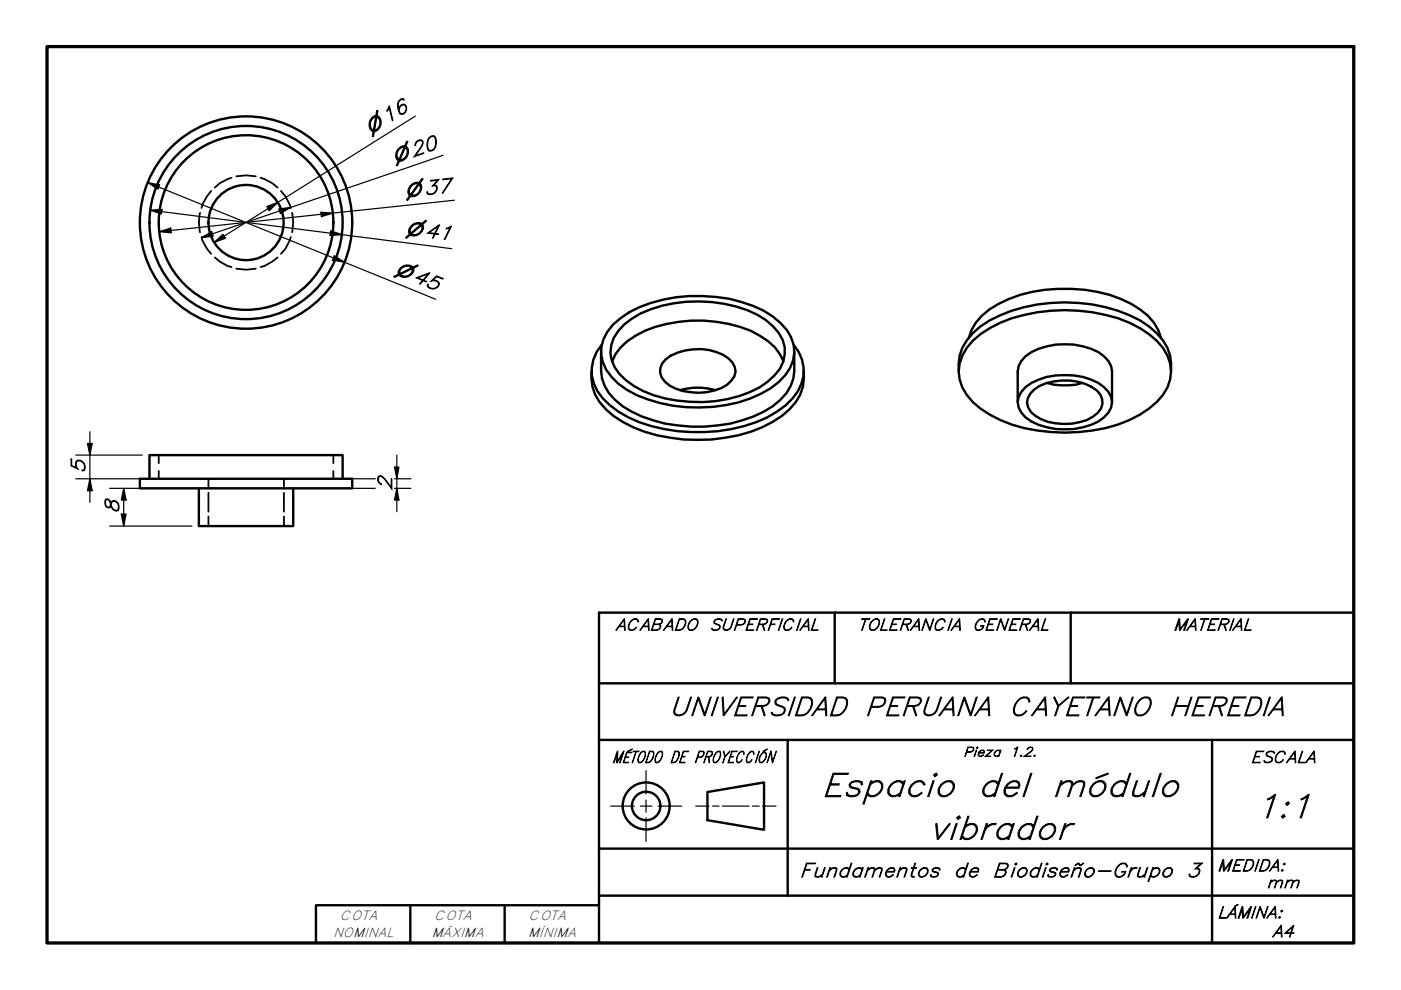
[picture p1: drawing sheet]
<svg xmlns="http://www.w3.org/2000/svg" width="297mm" height="210mm" viewBox="0 0 297 210" stroke-linecap="round" stroke-linejoin="round" font-family="sans-serif">
<!-- layer: Oculto (ISO) -->
<g fill="none" stroke="#000" stroke-width=".38">
<path d="M49.1 37.7l-2.5 1.1-1.1 1M50.1 37.4a11.3 11.3 0 0 1 4.1 0M55.2 37.7l2.5 1.1 1.2 1M42.4 45.1a8.5 8.5 0 0 0 0 4.1M42.7 50.3l.2 .7 1 1.7 .9 1.1M44.8 40.5l-.9 1.1-1 1.7-.2 .8M45.5 54.6l1.1 .9 1.7 .9 .8 .2M50.1 56.9a8.5 8.5 0 0 0 4.1 0M58.9 54.6l-1.2 .9-1.7 .9-.8 .2M59.6 40.5l.9 1.1 1.2 2.5M61.7 50.3l-1.2 2.4-.9 1.1M61.9 45.1a8.5 8.5 0 0 1 0 4.1"/>
<path d="M33.7 96.5v1.7M33.7 99.9v1.6M70.7 96.5v1.7M70.7 99.9v1.6M44.2 101.5v2M44.2 104.5v4M44.2 109.5v2M60.2 101.5v2M60.2 104.5v4M60.2 109.5v2"/>
</g>
<!-- layer: Visible (ISO) -->
<g fill="none" stroke="#000" stroke-width=".51">
<path d="M125.4 78.6a9.5 9.5 0 0 0 3.1 8.2 24.6 24.6 0 0 0 13.6 6 35.3 35.3 0 0 0 19.5-2.2 16 16 0 0 0 8.1-6.9l.5-1.7 .2-3.4M127.4 74.6v4a8.7 8.7 0 0 0 3 6.2 23.5 23.5 0 0 0 13.4 5.4 29.6 29.6 0 0 0 20-4.1 9.7 9.7 0 0 0 4.6-7.5v-4M127.6 73.1a8.3 8.3 0 0 0 .2 11.4 22.9 22.9 0 0 0 13 6.5 35.9 35.9 0 0 0 21.9-2.5 14.4 14.4 0 0 0 7.2-7.2 8.1 8.1 0 0 0-1.6-8.2M129.8 76.6a10.6 10.6 0 0 1 4.9-5.4 27.6 27.6 0 0 1 17.2-3 19.8 19.8 0 0 1 12.4 5.5l1.1 1.4 .7 1.5M130 68.8a23.2 23.2 0 0 1 13.3-5.8 33 33 0 0 1 18.6 2.9 13.7 13.7 0 0 1 5.8 5.6 7.9 7.9 0 0 1-2.6 9.5 24.9 24.9 0 0 1-14 5.3 31.1 31.1 0 0 1-18.2-3.7 11 11 0 0 1-5.5-7.4 8.3 8.3 0 0 1 2.6-6.4zM132.3 68.8a22.8 22.8 0 0 1 13.2-4.8 29.2 29.2 0 0 1 15 2.7 12.1 12.1 0 0 1 5.4 5.3 6.9 6.9 0 0 1-1.7 7.6 20.6 20.6 0 0 1-12.6 5.5 30.3 30.3 0 0 1-15.3-2.2 13.6 13.6 0 0 1-6-5.1 6.5 6.5 0 0 1 .8-7.6zM141.2 76.2a11.8 11.8 0 0 1 13.2-.2 3.1 3.1 0 0 1 .7 4.7 8 8 0 0 1-5.2 2.5 11.1 11.1 0 0 1-8.9-2.3 3.1 3.1 0 0 1 .2-4.7zM203.3 78.8a10.2 10.2 0 0 1 4.6-9.6 33.1 33.1 0 0 1 23.7-4.6 25.3 25.3 0 0 1 13.6 6 9.3 9.3 0 0 1 3.1 8.2M205.4 71.5a11.1 11.1 0 0 1 6.3-7.1 32.4 32.4 0 0 1 23.6-1.9 18.9 18.9 0 0 1 9.4 5.9l.9 1.5 .5 1.6M206.2 72.2a25.1 25.1 0 0 1 13.8-6 37 37 0 0 1 19.5 2.2 18.3 18.3 0 0 1 7.1 5.4 8.3 8.3 0 0 1-1.4 11.5 24.6 24.6 0 0 1-13.6 6 37 37 0 0 1-19.5-2.2 16 16 0 0 1-8.1-7 8.5 8.5 0 0 1 2.2-9.9zM144.2 82.7a13.4 13.4 0 0 1 7.5 0M215.8 85.3v-6.5a5.1 5.1 0 0 1 2.9-4.2 16 16 0 0 1 14.2 0 5.1 5.1 0 0 1 2.9 4.2v6.5"/>
<path d="M217.4 82.1a15 15 0 0 1 15.5-.9 5.1 5.1 0 0 1 2.9 4.1 5.1 5.1 0 0 1-2.9 4.1 16 16 0 0 1-14.2 0 5.1 5.1 0 0 1-2.9-4.1l.2-1.1 .5-1.1zM219.3 82.6a11.9 11.9 0 0 1 13.2 .2 3.1 3.1 0 0 1 .2 4.7 8.6 8.6 0 0 1-5.4 2.3 10.4 10.4 0 0 1-8.7-2.5 2.85 2.85 0 0 1-.2-3.8zM222 81.2a13.5 13.5 0 0 0 7.5 0M29.7 101.5h45v2h-45zM31.7 101.5v-5h40.9v5M42.2 103.5v8h20v-8"/>
<circle cx="52.2" cy="47.2" r="22.5"/>
<circle cx="52.2" cy="47.2" r="18.5"/>
<circle cx="52.2" cy="47.2" r="8"/>
<circle cx="52.2" cy="47.2" r="20.5"/>
</g>
<!-- layer: Borde (ISO) -->
<path d="M10 9.9h277v190h-277z" fill="none" stroke="#000" stroke-width=".7"/>
<g fill="none" stroke="#000" stroke-width=".51">
<path d="M177 129.9v15M227 129.9v15M287 129.9h-160v70M127 156.9h160M127 144.9h160M167 156.9v33M257 156.9v43M127 179.9h160M150 167.9l12-2v10l-12-2zM87 191.9v8M107 191.9v8M127 191.9h-60v8"/>
<path d="M127 189.9h160"/>
<circle cx="137" cy="170.9" r="5"/>
<circle cx="137" cy="170.9" r="3"/>
</g>
<path d="M129.5 170.9h5M135.8 170.9h2.4M137 163.4v5M137 169.6v2.6M137 173.4v5M139.5 170.9h5M147.5 170.9h2.8M151.1 170.9h1.4M153.2 170.9h5.6M159.5 170.9h1.5M161.7 170.9h2.8" fill="none" stroke="#000" stroke-width=".25"/>
<!-- layer: Cota (ISO) -->
<g fill="none" stroke="#000" stroke-width=".25">
<path d="M31.3 38.7l2.5 .5-.3 .9zM31.3 38.7l61.1 24.8M88.1 24.6l-42.7 26.8M93.9 32.9l-51.2 17.5M31.8 44.5l2.6-.1-.2 1zM31.8 44.5l64 8.2M33.8 49.1l2.4-.7 .1 1zM42.7 50.4l2.2-1.3 .3 1zM45.4 51.4l1.8-1.7 .6 .8zM56.6 43.8l2.3-.9-1.8 1.8zM59.1 44.3l2.6-.3-2.3 1.2zM68 45l2.5 .2-2.4 .7z"/>
<path d="M70.1 48.9l2.4 .9-2.5 .1zM70.9 54.2l2.1 1.4-2.5-.4zM96.3 42.5l-62.5 6.6M16.1 96.5h14.1M18.5 94h1.1l-.6 2.5zM19 91.5v15M83.6 99h1l-.5 2.5zM84.1 96.5v12M16.1 101.5h14.1M19 101.5l.6 2.5h-1.1zM23.2 103.5h56.4M23.2 111.5h17.5"/>
<path d="M25.7 109h1l-.5 2.5zM26.2 103.5l.5 2.5h-1zM26.2 103.5v8M31.2 101.5h48.4M83.6 101.5h3.5M83.6 103.5h3.5M84.1 103.5l.5 2.5h-1z"/>
</g>
<g fill="#000">
<path d="M31.3 38.7l2.5 .5-.3 .9z" fill-rule="evenodd"/>
<path d="M31.8 44.5l2.6-.1-.2 1z" fill-rule="evenodd"/>
<path d="M33.8 49.1l2.4-.7 .1 1z" fill-rule="evenodd"/>
<path d="M42.7 50.4l2.2-1.3 .3 1z" fill-rule="evenodd"/>
<path d="M45.4 51.4l1.8-1.7 .6 .8z" fill-rule="evenodd"/>
<path d="M56.6 43.8l2.3-.9-1.8 1.8z" fill-rule="evenodd"/>
<path d="M59.1 44.3l2.6-.3-2.3 1.2z" fill-rule="evenodd"/>
<path d="M68 45l2.5 .2-2.4 .7z" fill-rule="evenodd"/>
<path d="M70.1 48.9l2.4 .9-2.5 .1z" fill-rule="evenodd"/>
<path d="M70.9 54.2l2.1 1.4-2.5-.4z" fill-rule="evenodd"/>
<path d="M18.5 94h1.1l-.6 2.5z" fill-rule="evenodd"/>
<path d="M83.6 99h1l-.5 2.5z" fill-rule="evenodd"/>
<path d="M19 101.5l.6 2.5h-1.1z" fill-rule="evenodd"/>
<path d="M25.7 109h1l-.5 2.5z" fill-rule="evenodd"/>
<path d="M26.2 103.5l.5 2.5h-1z" fill-rule="evenodd"/>
<path d="M84.1 103.5l.5 2.5h-1z" fill-rule="evenodd"/>
</g>
<g font-size="7">
<text x="174.1" y="168.9">Espacio</text>
<text x="207.3" y="168.9">del</text>
<text x="222.9" y="168.9">módulo</text>
<text x="266.1" y="173.4">1:1</text>
<text x="196.9" y="178">vibrador</text>
</g>
<text font-size="5.6" x="141.8" y="151.7">UNIVERSIDAD PERUANA CAYETANO HEREDIA</text>
<g font-size="4.2">
<text x="18" y="100.4" transform="rotate(-90 18 100.4)">5</text>
<text x="83.1" y="104" transform="rotate(-90 83.1 104)">2</text>
<text x="25.2" y="108.9" transform="rotate(-90 25.2 108.9)">8</text>
<text x="169.5" y="186">Fundamentos</text>
<text x="202.1" y="186">de Biodiseño-Grupo 3</text>
</g>
<g font-size="4.1">
<text x="78.5" y="28.5" transform="rotate(-32 78.5 28.5)">⌀16</text>
<text x="83.7" y="34.6" transform="rotate(-19 83.7 34.6)">⌀20</text>
<text x="86" y="41.8" transform="rotate(-6 86 41.8)">⌀37</text>
<text x="85.9" y="49.8" transform="rotate(7 85.9 49.8)">⌀41</text>
<text x="83.6" y="58" transform="rotate(22 83.6 58)">⌀45</text>
</g>
<g font-size="3.5">
<text x="130.5" y="133.6">ACABADO</text>
<text x="150.3" y="133.6">SUPERFICIAL</text>
<text x="181.8" y="133.6">TOLERANCIA</text>
<text x="206.1" y="133.6">GENERAL</text>
<text x="248.7" y="133.6">MATERIAL</text>
<text x="129.8" y="161.7">MÉTODO DE PROYECCIÓN</text>
<text x="265.1" y="161.7">ESCALA</text>
<text x="258.1" y="184.7">MEDIDA:</text>
<text x="268.5" y="188.2">mm</text>
<text x="258.1" y="194.7">LÁMINA:</text>
<text x="269.7" y="198.7">A4</text>
</g>
<g font-size="2.8">
<text x="204.2" y="160.4">Pieza 1.2.</text>
<text x="72.1" y="195.1">COTA</text>
<text x="92.1" y="195.1">COTA</text>
<text x="112.1" y="195.1">COTA</text>
<text x="70.6" y="198.7">NOMINAL</text>
<text x="91.6" y="198.7">MÁXIMA</text>
<text x="112" y="198.7">MÍNIMA</text>
</g>
</svg>
